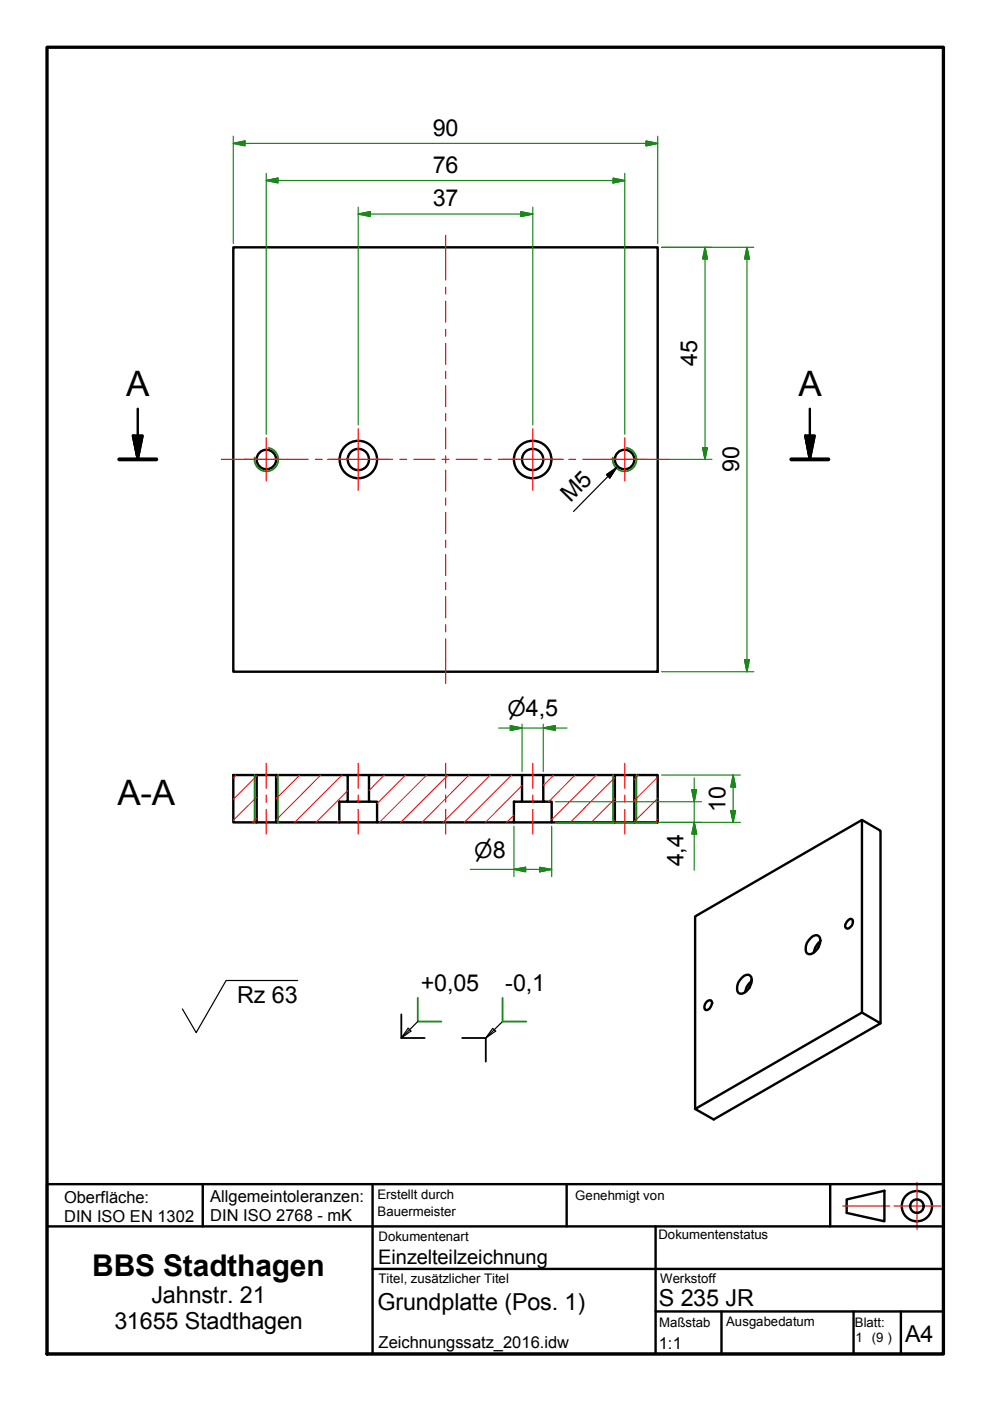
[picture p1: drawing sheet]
<svg xmlns="http://www.w3.org/2000/svg" width="210mm" height="297mm" viewBox="0 0 210 297" stroke-linecap="round" stroke-linejoin="round" font-family="sans-serif">
<!-- layer: Sichtbar (ISO) -->
<g fill="none" stroke="#000" stroke-width=".51">
<path d="M49.5 52.4h89.9v90h-89.9zM49.5 164.3h4.9v10.1h-4.9zM54.4 164.3h4.1M54.4 174.4h4.1M58.5 164.3h15.2v5.7h-1.8v4.4h-13.4zM71.9 174.4h8M73.7 170h4.5M73.7 164.3h4.5M78.2 164.3h32.5v5.7h-1.7v4.4h-29.1v-4.4h-1.7zM109 174.4h8M110.7 170h4.5M110.7 164.3h4.5"/>
<path d="M115.2 164.3h15.2v10.1h-13.4v-4.4h-1.8zM130.4 164.3h4.1M130.4 174.4h4.1M134.5 164.3h4.9v10.1h-4.9zM182.8 173.8v40.9l3.9 2.3-35.4 20.3-3.9-2.2v-40.8l35.4-20.5 3.9 2.3v40.9M171.9 198.9a1.13 1.13 0 0 1 2 0 2.92 2.92 0 0 1-2.5 3.4 1.28 1.28 0 0 1-.5-1.7l.2-.7zM173.9 199.6a3.9 3.9 0 0 0-1.4 2.4M180 195l.3-.2 .3 .1a1.32 1.32 0 0 1-1 2l-.2-.1a1.21 1.21 0 0 1 .6-1.8zM150.1 212.2l.6-.1a.91 .91 0 0 1 0 1.4 .85 .85 0 0 1-1.2 .5 1.45 1.45 0 0 1 .6-1.8zM157.4 207.2a1.13 1.13 0 0 1 1.9 0 2.92 2.92 0 0 1-2.4 3.5 1.28 1.28 0 0 1-.6-1.7l.2-.7zM159 209.2l-.1 .3M159.4 207.9a3.9 3.9 0 0 0-1.4 2.5"/>
<path d="M173.5 200.8l-.1 .2M182.8 214.7l-35.4 20.4M179.5 254.3l8-1.8v6.4l-8-1.7z"/>
<circle cx="56.5" cy="97.4" r="2.06"/>
<circle cx="76" cy="97.4" r="4"/>
<circle cx="76" cy="97.4" r="2.25"/>
<circle cx="112.9" cy="97.4" r="4"/>
<circle cx="112.9" cy="97.4" r="2.25"/>
<circle cx="132.4" cy="97.4" r="2.06"/>
<circle cx="194.4" cy="255.7" r="3.2"/>
<circle cx="194.4" cy="255.7" r="1.43"/>
</g>
<!-- layer: Sichtbar schmal (ISO) -->
<path d="M56.9 95a2.51 2.51 0 0 1 2.1 2.9 2.51 2.51 0 0 1-3 2 2.51 2.51 0 0 1-2-2.9M132.9 95a2.51 2.51 0 0 1 2 2.9 2.51 2.51 0 0 1-2.9 2 2.51 2.51 0 0 1-2-2.9M54 164.3v10.1M58.9 164.3v10.1M130 164.3v10.1M134.9 164.3v10.1M88.6 211.6v5h5M106.6 211.6v5h5" fill="none" stroke="#1b871b" stroke-width=".38"/>
<!-- layer: Schnittlinie (ISO) -->
<path d="M25.3 97.4h7.8M167.8 97.4h7.8" fill="none" stroke="#000" stroke-width=".83"/>
<path d="M28.2 92.4h2l-1 5zM29.2 86.7v10.7M170.8 92.4h1.9l-1 5zM171.7 86.7v10.7" fill="none" stroke="#000" stroke-width=".51"/>
<path d="M28.2 92.4l1 5zM28.2 92.4h2l-1 5zM170.8 92.4l.9 5zM170.8 92.4h1.9l-1 5z" fill="#000" stroke="#000" stroke-width=".51"/>
<!-- layer: Rahmen (ISO) -->
<path d="M10 10h190v277.1h-190z" fill="none" stroke="#000" stroke-width=".7"/>
<!-- layer: Mittellinie (ISO) -->
<g fill="none" stroke="#f00" stroke-width=".25">
<path d="M94.5 49.9v9.5M94.5 60.9v1.4M94.5 63.9v4.4M94.5 69.8v1.5M94.5 72.8v4.5M94.5 78.7v1.5M46.9 97.4h9.5M57.9 97.4h1.5M60.9 97.4h4.4M66.9 97.4h1.4M69.8 97.4h4.5M75.8 97.4h1.5"/>
<path d="M78.8 97.4h4.4M84.8 97.4h1.4M87.8 97.4h4.4M93.7 97.4h1.5M94.5 81.8v4.4M94.5 87.7v1.5M94.5 90.7v4.5M94.5 96.6v1.6M94.5 99.7v4.4M96.7 97.4h4.5M102.7 97.4h1.4M105.7 97.4h4.4"/>
<path d="M111.6 97.4h1.5M114.6 97.4h4.5M120.6 97.4h1.4M123.6 97.4h4.4M129.5 97.4h1.5M132.5 97.4h9.5M94.5 105.6v1.5M94.5 108.6v4.5M94.5 114.5v1.6M94.5 117.6v4.4M94.5 123.5v1.5M94.5 126.5v4.5"/>
<path d="M94.5 132.4v1.6M94.5 135.4v9.5M56.5 161.8v5.3M56.5 168.6v1.5M56.5 171.6v5.2M75.9 161.8v5.3M75.9 168.6v1.5M75.9 171.6v5.2M94.5 161.8v5.3M94.5 168.6v1.5M94.5 171.6v5.2M113 161.8v5.3"/>
<path d="M113 168.6v1.5M113 171.6v5.2M132.5 161.8v5.3M132.5 168.6v1.5M132.5 171.6v5.2M178.7 255.7h10M189.5 255.7h10M194.4 250.7v10"/>
</g>
<!-- layer: Titel (ISO) -->
<path d="M10 251.1h190v36h-190zM43 251.1v8.9M79 251.1v36M120.1 251.1v8.9M176 251.1v8.9M10 260h190M79 269h121M139 278.1h61M139 260v27.1M153 278.1v9M181 278.1v9M191 278.1v9" fill="none" stroke="#000" stroke-width=".51"/>
<!-- layer: Schraffur (ISO) -->
<g fill="none" stroke="#f00" stroke-width=".21">
<path d="M50 164.3l-.5 .7M54.4 173.5l-.9 .9M54.4 169l-4.9 4.9M54.4 164.5l-4.9 5M59.1 164.3l-.6 .6M63.6 164.3l-5.1 5M68 164.3l-9.5 9.5M71.9 173.9l-.4 .5M72.5 164.3l-10 10.1M73.7 167.6l-6.7 6.8M81.5 164.3l-3.3 3.3M86 164.3l-6.1 6.1"/>
<path d="M90.5 164.3l-10 10.1M95 164.3l-10 10.1M99.4 164.3l-9.9 10.1M103.9 164.3l-10 10.1M108.5 164.3l-10.1 10.1M109 172.8l-1.6 1.6M110.7 166.5l-7.8 7.9M117.4 164.3l-2.2 2.2M121.9 164.3l-5.6 5.7M126.4 164.3l-9.4 9.5M130.4 173.8l-.5 .6M130.4 169.3l-5.1 5.1"/>
<path d="M130.4 164.8l-9.5 9.6M135.4 164.3l-.9 .9M139.4 173.7l-.5 .7M139.4 169.3l-4.9 4.9M139.4 164.8l-4.9 4.9"/>
</g>
<!-- layer: Mittelpunktmarkierung (ISO) -->
<path d="M51.9 97.4h9.1M56.5 92.8v9.2M69.5 97.4h13M75.9 90.9v13M106.4 97.4h13M113 90.9v13M127.9 97.4h9.1M132.5 92.8v9.2" fill="none" stroke="#f00" stroke-width=".25"/>
<g fill="none" stroke="#1b871b" stroke-width=".25">
<path d="M49.5 30.4l2.4-.5v1zM49.5 30.4h89.9M49.5 28.9v22.7M56.5 38.3l2.4-.5v1zM56.5 38.3h76M56.5 36.8v55.3M130 37.8l2.5 .5-2.5 .5zM132.5 36.8v55.3M137 29.9l2.4 .5-2.4 .5zM139.4 28.9v22.7M75.9 45.4l2.6-.5v1zM75.9 45.4h37.1"/>
<path d="M75.9 43.9v46.2M110.4 44.9l2.6 .5-2.6 .5zM113 43.9v46.2M140.3 52.4h19.5M149.5 52.4l.5 2.5h-1zM149.5 52.4v45M158.4 52.4l.5 2.5h-1zM158.4 52.4v90M142 97.4h8.9M149 94.9h1l-.5 2.5zM157.9 139.9h1l-.5 2.5zM105.7 154.4h14.5"/>
<path d="M108.2 153.8l2.5 .6-2.5 .5zM110.7 153.5v10.1M115.2 154.4l2.5-.6v1.1zM115.2 153.5v10.1M140.3 142.4h19.5M109 175.2v10.7M117 175.2v10.7M117.7 174.4h14.6M117.7 170h14.6M132.6 174.4h24.4M132.6 170h16.1M140.3 164.3h16.7"/>
<path d="M146.7 167.4h1l-.5 2.6zM147.2 174.4l.5 2.4h-1zM147.2 165v19.5M154.9 171.9h1.1l-.6 2.5zM155.4 164.3l.6 2.6h-1.1zM155.4 164.3v10.1M99.7 184.3h17.3M109 184.3l2.4-.4v.9zM114.4 183.9l2.6 .4-2.6 .5z"/>
</g>
<g fill="#1b871b" stroke="#1b871b" stroke-width=".25">
<path d="M75.9 45.4l2.6-.5z"/>
<path d="M75.9 45.4l2.6-.5v1z"/>
<path d="M110.4 45.9l2.6-.5z"/>
<path d="M110.4 44.9l2.6 .5-2.6 .5z"/>
<path d="M56.5 38.3l2.4-.5z"/>
<path d="M56.5 38.3l2.4-.5v1z"/>
<path d="M130 38.8l2.5-.5z"/>
<path d="M130 37.8l2.5 .5-2.5 .5z"/>
<path d="M137 30.9l2.4-.5z"/>
<path d="M137 29.9l2.4 .5-2.4 .5z"/>
<path d="M49.5 30.4l2.4-.5z"/>
<path d="M49.5 30.4l2.4-.5v1z"/>
<path d="M157.9 139.9l.5 2.5z"/>
<path d="M157.9 139.9h1l-.5 2.5z"/>
<path d="M158.4 52.4l.5 2.5z"/>
<path d="M158.4 52.4l.5 2.5h-1z"/>
<path d="M149.5 52.4l.5 2.5z"/>
<path d="M149.5 52.4l.5 2.5h-1z"/>
<path d="M149 94.9l.5 2.5z"/>
<path d="M149 94.9h1l-.5 2.5z"/>
<path d="M115.2 154.4l2.5-.6z"/>
<path d="M115.2 154.4l2.5-.6v1.1z"/>
<path d="M108.2 154.9l2.5-.5z"/>
<path d="M108.2 153.8l2.5 .6-2.5 .5z"/>
<path d="M109 184.3l2.4-.4z"/>
<path d="M109 184.3l2.4-.4v.9z"/>
<path d="M114.4 184.8l2.6-.5z"/>
<path d="M114.4 183.9l2.6 .4-2.6 .5z"/>
<path d="M146.7 167.4l.5 2.6z"/>
<path d="M146.7 167.4h1l-.5 2.6z"/>
<path d="M147.2 174.4l.5 2.4z"/>
<path d="M147.2 174.4l.5 2.4h-1z"/>
<path d="M154.9 171.9l.5 2.5z"/>
<path d="M154.9 171.9h1.1l-.6 2.5z"/>
<path d="M155.4 164.3l.6 2.6z"/>
<path d="M155.4 164.3l.6 2.6h-1.1z"/>
</g>
<!-- layer: Symbol (ISO) -->
<path d="M130.7 99.2l-9.1 9.2M128.6 100.6l2.1-1.4-1.4 2.1zM63.1 207.9h-15.2l-6.3 11-2.9-5" fill="none" stroke="#000" stroke-width=".25"/>
<path d="M130.7 99.2l-1.4 2.1zM128.6 100.6l2.1-1.4-1.4 2.1z" fill="#000" stroke="#000" stroke-width=".25"/>
<!-- layer: Skizziergeometrie (ISO) -->
<path d="M86.6 218l.5 .6-2 1.5zM88.6 216.6l-3.5 3.5M104.5 218l.6 .6-2.1 1.5zM106.6 216.6l-3.6 3.5" fill="none" stroke="#000" stroke-width=".25"/>
<path d="M85.1 215.1v5h4.9M98 220.1h5v5" fill="none" stroke="#000" stroke-width=".38"/>
<g font-size="7.4">
<text x="26.7" y="83.9">A</text>
<text x="169.3" y="83.9">A</text>
<text x="24.9" y="170.6">A-A</text>
</g>
<text font-size="6.3" x="19.6" y="270.4">BBS Stadthagen</text>
<g font-size="5">
<text x="91.8" y="28.8">90</text>
<text x="91.8" y="36.6">76</text>
<text x="91.8" y="43.7">37</text>
<text x="147.8" y="77.6" transform="rotate(-90 147.8 77.6)">45</text>
<text x="156.7" y="100.1" transform="rotate(-90 156.7 100.1)">90</text>
<text x="121" y="106.7" transform="rotate(-45 121 106.7)">M5</text>
<text x="153.8" y="172.1" transform="rotate(-90 153.8 172.1)">10</text>
<text x="144.9" y="183.7" transform="rotate(-90 144.9 183.7)">4,4</text>
<text x="50.3" y="212.6">Rz 63</text>
<text x="89.2" y="210.2">+0,05</text>
<text x="107.1" y="210.2">-0,1</text>
<text x="24.3" y="281.8">31655 Stadthagen</text>
<text x="32.1" y="276.3">Jahnstr. 21</text>
<text x="80" y="277.8">Grundplatte (Pos. 1)</text>
<text x="139.7" y="276.8">S 235 JR</text>
<text x="191.9" y="284.5">A4</text>
</g>
<g font-size="4.6">
<text x="107.6" y="151.9">⌀4,5</text>
<text x="100.5" y="181.8">⌀8</text>
</g>
<text font-size="4.3" x="80.2" y="268">Einzelteilzeichnung</text>
<g font-size="3.5">
<text x="13.6" y="255.1">Oberfläche:</text>
<text x="44.6" y="254.9">Allgemeintoleranzen:</text>
<text x="13.6" y="259.1">DIN ISO EN 1302</text>
<text x="44.6" y="258.8">DIN ISO 2768 - mK</text>
<text x="80.3" y="285.7">Zeichnungssatz_2016.idw</text>
<text x="139.7" y="286.1">1:1</text>
</g>
<g font-size="2.8">
<text x="80" y="254.1">Erstellt durch</text>
<text x="80.1" y="257.7">Bauermeister</text>
<text x="122" y="254.4">Genehmigt von</text>
<text x="80.3" y="263.1">Dokumentenart</text>
<text x="139.6" y="262.7">Dokumentenstatus</text>
<text x="80.3" y="272.1">Titel, zusätzlicher Titel</text>
<text x="140" y="272.1">Werkstoff</text>
<text x="139.8" y="281.4">Maßstab</text>
<text x="154" y="281.2">Ausgabedatum</text>
<text x="181.2" y="281.4">Blatt:</text>
<text x="181.4" y="284.6">1 (9 )</text>
</g>
</svg>
